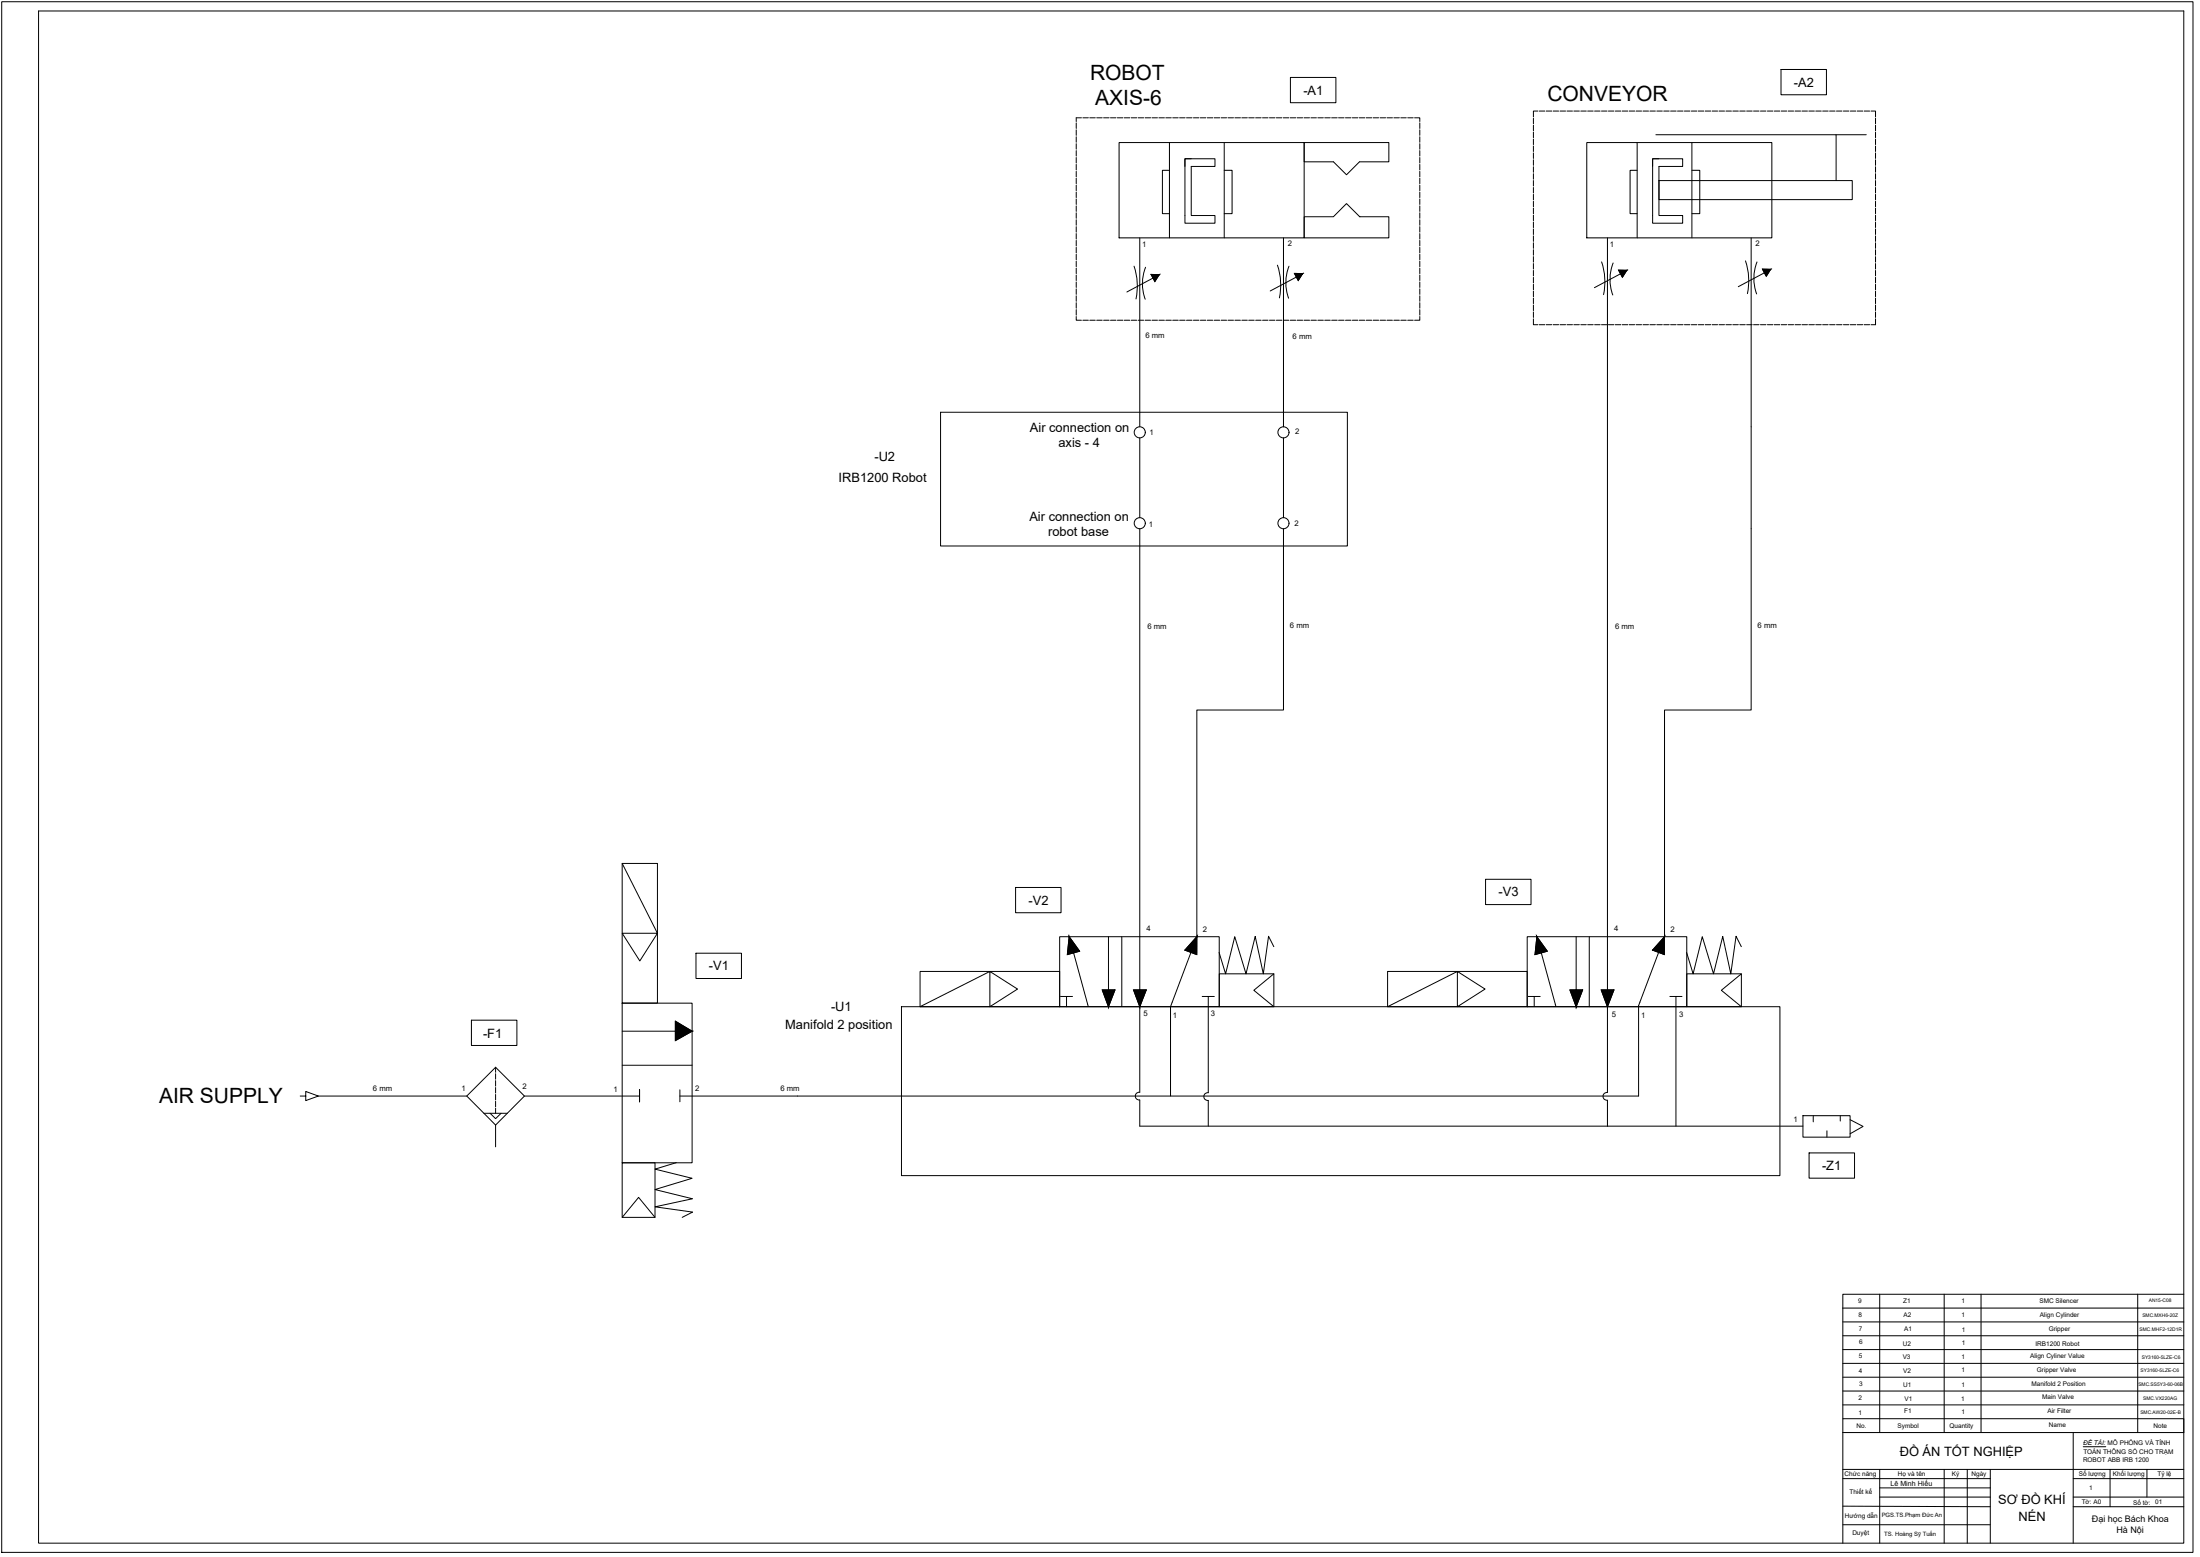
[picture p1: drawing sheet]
<svg xmlns="http://www.w3.org/2000/svg" width="1189mm" height="841mm" viewBox="0 0 1189 841" stroke-linecap="round" stroke-linejoin="round" font-family="sans-serif">
<!-- layer: 0 -->
<g fill="none" stroke="#000" stroke-width=".54">
<path d="M1 1h1184v838h-1184zM21 6h1159v828h-1159zM962 38h25v13h-25zM697 42h25v13h-25zM605 77h100v51h-100zM632 77v51M662 77v51M705 77h46v10h-16l-7 7-7-7h-16zM857 77h100v51h-100zM885 77v51M895 73h97v25M914 77v51"/>
<path d="M992 73h17M632 92h-4v23h4M644 86h-4v35h17v-5h-13v-26h13v-4h-17v4M662 92h4v23h-4M885 92h-4v23h4M896 86h-3v35h16v-5h-13v-26h13v-4h-16v4M896 98h105v10h-105zM914 92h5v23h-5M705 117h16l7-7 7 7h16v11h-46zM616 128v103M694 128v103M869 128v407"/>
<path d="M946 128v256h-47v122M613 144l2 9-1 8M619 144a24 24 0 0 0 0 18M622 148h4l-2 4zM623 150l-14 8M690 143l2 10-1 8M697 144a24 24 0 0 0-1 17M700 148h4l-2 4zM701 150l-15 7M865 141l2 10v8M872 142a24 24 0 0 0 0 17M875 146h4l-2 4z"/>
<path d="M876 148l-14 7M943 141l2 9-1 9M949 142a24 24 0 0 0 0 17M952 145h5l-3 4zM953 147l-14 8M508 223h220v72h-220zM616 237v43M694 237v43M616 286v249M694 286v98h-47v122M336 466h19v76h-19zM336 466l19 38h-19l10 15 9-15"/>
<path d="M549 479h24v14h-24zM803 475h24v14h-24zM376 515h25v14h-25zM573 506h86v38h-86zM578 506l5 8-6 2zM580 515l8 29M599 506v29M606 506v38M644 514l-11 30v48h-266M647 506v10l-7-3zM688 511l-2-5-3 20-5-20-5 20-6-20-5 20-3-12M825 506h87v38h-87z"/>
<path d="M831 506l5 8-6 2zM833 515l8 29M852 506v29M859 506v38M896 514l-11 30M899 506v10l-6-3zM941 511l-3-5-3 20-4-20-5 20-6-20-5 20-4-12M497 525h76v19h-76zM535 525l15 9-15 10v-19l-38 19M573 538h7M576 538v6M596 535h7l-4 9z"/>
<path d="M613 535h6l-3 9zM650 538h6M653 538v52a2.1 2.1 0 0 0-2 2 2.1 2.1 0 0 0 2 2v14M659 526h29v18h-29zM688 526l-10 9 10 9M750 525h75v19h-75zM788 525l15 9-15 10v-19l-38 19M826 538h6M829 538v6M848 535h7l-3 9zM865 535h7l-3 9zM902 538h7"/>
<path d="M906 538v70M912 526h29v18h-29zM941 526l-11 9 11 9M255 551h24v14h-24zM336 542h38v86h-38zM336 557h29M365 552l9 5-9 5zM487 544h475v91h-475zM616 544v46a2.1 2.1 0 0 0-2 2 2.1 2.1 0 0 0 2 2v14h358M869 544v46a2.1 2.1 0 0 0-3 2 2.1 2.1 0 0 0 3 2M885 543v49h-252M336 575h38"/>
<path d="M162 592h3M165 590l7 2-7 2zM172 592h80l16 16M252 592l16-15 15 15-15 16M283 592h63M346 595v-6v6M367 589v6M869 594v14M261 601h13M265 601l3 3 3-3M268 608v11M974 603h26v11h-26z"/>
<path d="M980 603v3M987 611v3M994 603v3M1000 605l7 3-7 4M336 628h18v30h-18zM366 628l-12 4 20 4-20 7 20 5-20 4 20 3-5 3M978 623h24v13h-24zM336 658l9-11 9 11M1016 699v8M1051 699v8M1071 699v8M1155 699v8"/>
<path d="M1180 699h-184v8M996 774v60M1016 794v40M1120 799h60M1126 781h12M996 814h80M1016 804h60M1016 809h60M1120 809h60M1120 814h60"/>
<circle cx="616" cy="234" r="3"/>
<circle cx="694" cy="234" r="3"/>
<circle cx="616" cy="283" r="3"/>
<circle cx="694" cy="283" r="3"/>
</g>
<!-- layer: FORMAT -->
<path d="M996 774h184M1120 774v60M996 794h184M996 799h80M1051 794v40M1063 794v40M1076 794v40M1140 794v20M1160 794v15M996 824h80" fill="none" stroke="#000" stroke-width=".54"/>
<!-- layer: NetManh -->
<path d="M996 714h184M996 707h184M996 736h184M996 729h184M996 722h184M996 759h184M996 751h184M996 744h184M996 774v-8h184v8" fill="none" stroke="#000" stroke-width=".54"/>
<!-- layer: SYMS -->
<path d="M996 707v59M1016 707v67M1051 707v67M1071 707v67M1155 707v67" fill="none" stroke="#000" stroke-width=".54"/>
<g fill="none" stroke="#000" stroke-width=".54">
<path d="M831 60h-2v3M832 60h3M836 60h3M839 60h3M843 60h3M847 60h3M850 60h3M854 60h3M858 60h3M862 60h3M865 60h3M869 60h3"/>
<path d="M873 60h3M877 60h3M880 60h3M884 60h3M888 60h3M892 60h3M895 60h3M899 60h3M903 60h3M907 60h3M910 60h3M914 60h3"/>
<path d="M918 60h3M921 60h3M925 60h3M929 60h3M933 60h3M936 60h3M940 60h3M944 60h3M948 60h3M951 60h3M955 60h3M959 60h3"/>
<path d="M963 60h3M966 60h3M970 60h3M974 60h3M977 60h3M981 60h3M985 60h3M989 60h3M992 60h3M996 60h3M1000 60h3M1004 60h3"/>
<path d="M1007 60h3M1011 60h3v3M582 66v3M582 70v3M582 74v3M582 78v3M584 64h-2v2M585 64h3M589 64h3M593 64h3M596 64h3M600 64h3"/>
<path d="M604 64h3M608 64h3M611 64h3M615 64h3M619 64h3M623 64h2M626 64h3M630 64h3M634 64h3M637 64h3M641 64h3M645 64h3"/>
<path d="M649 64h3M652 64h3M656 64h3M660 64h3M664 64h3M667 64h3M671 64h3M675 64h3M679 64h3M682 64h3M686 64h3M690 64h3"/>
<path d="M693 64h3M697 64h3M701 64h3M705 64h3M708 64h3M712 64h3M716 64h3M720 64h3M723 64h3M727 64h3M731 64h3M735 64h3"/>
<path d="M738 64h3M742 64h3M746 64h3M749 64h3M753 64h3M757 64h3M761 64h3M764 64h3v2M767 66v3M767 70v3M767 74v3M767 78v3"/>
<path d="M829 64v3M829 68v3M829 71v3M829 75v3M829 79v3M1014 64v3M1014 68v3M1014 71v3M1014 75v3M1014 79v3M582 81v3M582 85v3"/>
<path d="M582 89v3M582 93v3M582 96v3M582 100v3M767 81v3M767 85v3M767 89v3M767 93v3M767 96v3M767 100v3M829 83v3M829 86v3"/>
<path d="M829 90v3M829 94v3M829 98v3M1014 83v3M1014 86v3M1014 90v3M1014 94v3M1014 98v3M582 104v3M582 107v3M582 111v3M582 115v3"/>
<path d="M582 119v3M767 104v3M767 107v3M767 111v3M767 115v3M767 119v3M829 101v3M829 105v3M829 109v3M829 112v3M829 116v3M829 120v3"/>
<path d="M1014 101v3M1014 105v3M1014 109v3M1014 112v3M1014 116v3M1014 120v3M582 122v3M582 126v3M582 130v3M582 134v3M582 137v3M767 122v3"/>
<path d="M767 126v3M767 130v3M767 134v3M767 137v3M829 124v3M829 127v3M829 131v3M829 135v3M829 139v3M1014 124v3M1014 127v3M1014 131v3"/>
<path d="M1014 135v3M1014 139v3M582 141v3M582 145v3M582 149v3M582 152v3M582 156v3M582 160v3M767 141v3M767 145v3M767 149v3M767 152v3"/>
<path d="M767 156v3M767 160v3M829 142v3M829 146v3M829 150v3M829 154v3M829 157v3M1014 142v3M1014 146v3M1014 150v3M1014 154v3M1014 157v3"/>
<path d="M582 171v2h2M582 163v3M582 167v3M585 173h3M589 173h3M593 173h3M596 173h3M600 173h3M604 173h3M608 173h3M611 173h3M615 173h3"/>
<path d="M619 173h3M623 173h2M626 173h3M630 173h3M634 173h3M637 173h3M641 173h3M645 173h3M649 173h3M652 173h3M656 173h3M660 173h3"/>
<path d="M664 173h3M667 173h3M671 173h3M675 173h3M679 173h3M682 173h3M686 173h3M690 173h3M693 173h3M697 173h3M701 173h3M705 173h3"/>
<path d="M708 173h3M712 173h3M716 173h3M720 173h3M723 173h3M727 173h3M731 173h3M735 173h3M738 173h3M742 173h3M746 173h3M749 173h3"/>
<path d="M753 173h3M757 173h3M761 173h3M767 171v2h-3M767 163v3M767 167v3M829 172v3h2M829 161v3M829 165v3M829 168v3M832 175h3M836 175h3"/>
<path d="M839 175h3M843 175h3M847 175h3M850 175h3M854 175h3M858 175h3M862 175h3M865 175h3M869 175h3M873 175h3M877 175h3M880 175h3"/>
<path d="M884 175h3M888 175h3M892 175h3M895 175h3M899 175h3M903 175h3M907 175h3M910 175h3M914 175h3M918 175h3M921 175h3M925 175h3"/>
<path d="M929 175h3M933 175h3M936 175h3M940 175h3M944 175h3M948 175h3M951 175h3M955 175h3M959 175h3M963 175h3M966 175h3M970 175h3"/>
<path d="M974 175h3M977 175h3M981 175h3M985 175h3M989 175h3M992 175h3M996 175h3M1000 175h3M1004 175h3M1007 175h3M1014 161v3M1014 165v3"/>
<path d="M1014 168v3M1014 172v3h-3M268 577v2M268 580v3M268 584v3M268 587v3M268 591v3M268 595v3M268 599v2"/>
</g>
<!-- layer: 0-netdam -->
<g fill="#000" stroke="#000" stroke-width=".54">
<path d="M622 148h4l-3 2zM623 150l1 2 2-4z"/>
<path d="M700 148h4l-3 2zM701 150l1 2 2-4z"/>
<path d="M875 146h4l-3 2zM876 148l1 2 2-4z"/>
<path d="M952 145h5l-4 2zM953 147l1 2 3-4z"/>
<path d="M578 506l2 9-3 1zM578 506l2 9 3-1z"/>
<path d="M647 506l-3 8-4-1zM647 506l-3 8 3 2z"/>
<path d="M831 506l2 9-3 1zM831 506l2 9 3-1z"/>
<path d="M899 506l-3 8-3-1zM899 506l-3 8 3 2z"/>
<path d="M599 535h4l-4 9zM596 535l3 9v-9z"/>
<path d="M616 535h3l-3 9zM613 535l3 9v-9z"/>
<path d="M852 535h3l-3 9zM848 535l4 9v-9z"/>
<path d="M869 535h3l-3 9zM865 535l4 9v-9z"/>
<path d="M365 552l9 5h-9zM365 557v5l9-5z"/>
</g>
<g font-size="11.4">
<text x="589" y="43">ROBOT</text>
<text x="592" y="57">AXIS-6</text>
<text x="836" y="54">CONVEYOR</text>
<text x="86" y="596">AIR SUPPLY</text>
</g>
<g font-size="7">
<text x="969" y="47">-A2</text>
<text x="704" y="51">-A1</text>
<text x="557" y="233">Air connection on</text>
<text x="572" y="242">axis - 4</text>
<text x="473" y="249">-U2</text>
<text x="453" y="260">IRB1200 Robot</text>
<text x="556" y="281">Air connection on</text>
<text x="566" y="290">robot base</text>
<text x="810" y="484">-V3</text>
<text x="556" y="489">-V2</text>
<text x="383" y="524">-V1</text>
<text x="449" y="546">-U1</text>
<text x="424" y="556">Manifold 2 position</text>
<text x="261" y="560">-F1</text>
<text x="985" y="632">-Z1</text>
<text x="1027" y="787">ĐỒ ÁN TỐT NGHIỆP</text>
<text x="1080" y="812">SƠ ĐỒ KHÍ</text>
<text x="1091" y="822">NÉN</text>
</g>
<g font-size="4.9">
<text x="1130" y="822">Đại học Bách Khoa</text>
<text x="1144" y="828">Hà Nội</text>
</g>
<g font-size="4.2">
<text x="617" y="133">1</text>
<text x="696" y="133">2</text>
<text x="870" y="133">1</text>
<text x="949" y="133">2</text>
<text x="619" y="183">6 mm</text>
<text x="699" y="183">6 mm</text>
<text x="621" y="235">1</text>
<text x="700" y="235">2</text>
<text x="621" y="284">1</text>
<text x="700" y="284">2</text>
<text x="620" y="340">6 mm</text>
<text x="697" y="339">6 mm</text>
<text x="873" y="340">6 mm</text>
<text x="950" y="339">6 mm</text>
<text x="620" y="503">4</text>
<text x="650" y="503">2</text>
<text x="872" y="503">4</text>
<text x="903" y="503">2</text>
<text x="618" y="549">5</text>
<text x="634" y="550">1</text>
<text x="654" y="549">3</text>
<text x="871" y="549">5</text>
<text x="887" y="550">1</text>
<text x="907" y="549">3</text>
<text x="202" y="589">6 mm</text>
<text x="249" y="589">1</text>
<text x="282" y="588">2</text>
<text x="331" y="590">1</text>
<text x="376" y="590">2</text>
<text x="422" y="590">6 mm</text>
<text x="969" y="606">1</text>
</g>
<text font-size="3.8" x="1022" y="803">Lê Minh Hiếu</text>
<g font-size="3.5">
<text x="1004" y="704">9</text>
<text x="1028" y="704">Z1</text>
<text x="1060" y="704">1</text>
<text x="1102" y="704">SMC Silencer</text>
<text x="1004" y="712">8</text>
<text x="1029" y="711">A2</text>
<text x="1060" y="712">1</text>
<text x="1102" y="712">Align Cylinder</text>
<text x="1004" y="719">7</text>
<text x="1029" y="719">A1</text>
<text x="1060" y="719">1</text>
<text x="1107" y="719">Gripper</text>
<text x="1005" y="726">6</text>
<text x="1028" y="727">U2</text>
<text x="1060" y="727">1</text>
<text x="1100" y="727">IRB1200 Robot</text>
<text x="1004" y="733">5</text>
<text x="1028" y="734">V3</text>
<text x="1060" y="734">1</text>
<text x="1097" y="734">Align Cyliner Value</text>
<text x="1004" y="741">4</text>
<text x="1028" y="742">V2</text>
<text x="1060" y="741">1</text>
<text x="1101" y="741">Gripper Valve</text>
<text x="1005" y="749">3</text>
<text x="1029" y="749">U1</text>
<text x="1060" y="749">1</text>
<text x="1098" y="749">Manifold 2 Position</text>
<text x="1104" y="756">Main Valve</text>
<text x="1004" y="756">2</text>
<text x="1029" y="757">V1</text>
<text x="1060" y="757">1</text>
<text x="1004" y="764">1</text>
<text x="1029" y="763">F1</text>
<text x="1060" y="764">1</text>
<text x="1106" y="763">Air Filter</text>
<text x="1003" y="771">No.</text>
<text x="1025" y="771">Symbol</text>
<text x="1054" y="771">Quantity</text>
<text x="1107" y="771">Name</text>
<text x="1164" y="771">Note</text>
<text x="1126" y="781">ĐỀ TÀI: MÔ PHỎNG VÀ TÍNH</text>
<text x="1126" y="786">TOÁN THÔNG SỐ CHO TRẠM</text>
<text x="1126" y="790">ROBOT ABB IRB 1200</text>
<text x="997" y="797">Chức năng</text>
<text x="1026" y="797">Họ và tên</text>
<text x="1055" y="797">Ký</text>
<text x="1065" y="797">Ngày</text>
<text x="1123" y="797">Số lượng</text>
<text x="1142" y="797">Khối lượng</text>
<text x="1166" y="797">Tỷ lệ</text>
<text x="999" y="807">Thiết kế</text>
<text x="1129" y="805">1</text>
<text x="1125" y="813">Tờ: A0</text>
<text x="1153" y="813">Số tờ:</text>
<text x="1165" y="813">01</text>
<text x="997" y="820">Hướng dẫn</text>
<text x="1001" y="829">Duyệt</text>
</g>
<g font-size="3.2">
<text x="1017" y="819">PGS.TS.Phạm Đức An</text>
<text x="1018" y="830">TS. Hoàng Sỹ Tuấn</text>
</g>
<g font-size="2.6">
<text x="1161" y="703">AN15-C08</text>
<text x="1158" y="711">SMC.MXH6-20Z</text>
<text x="1156" y="719">SMC.MHF2-12D1R</text>
<text x="1157" y="734">SY3160-5LZE-C6</text>
<text x="1157" y="741">SY3160-5LZE-C6</text>
<text x="1156" y="749">SMC.SS5Y3-60-06B</text>
<text x="1158" y="756">SMC.VX220AG</text>
<text x="1157" y="764">SMC.AW20-02E-B</text>
</g>
</svg>
